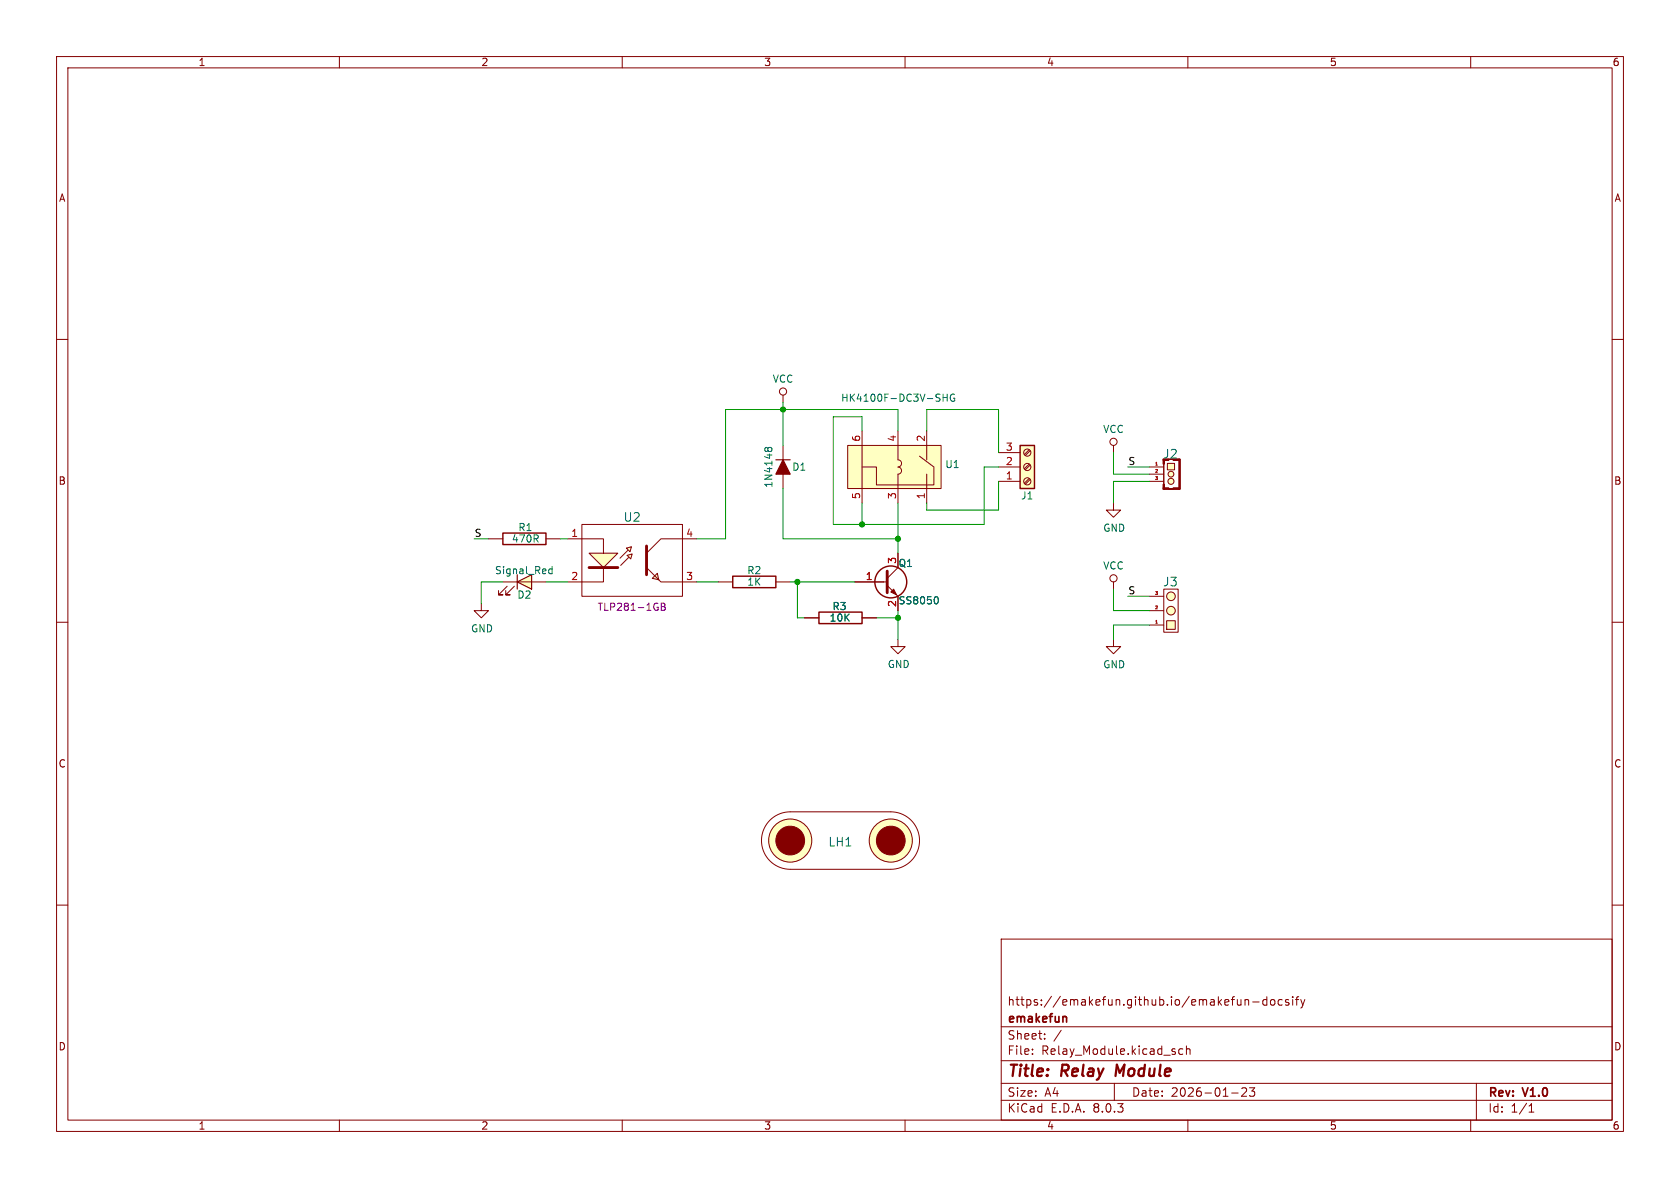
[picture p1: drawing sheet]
<svg xmlns="http://www.w3.org/2000/svg" width="297mm" height="210mm" viewBox="0 0 297 210" stroke-linecap="round" stroke-linejoin="round" font-family="sans-serif">
<g fill="none" stroke="#840000" stroke-width=".18">
<path d="M10 10h277v190h-277zM12 12h273v186h-273zM60 10v2M110 10v2M160 10v2M210 10v2M260 10v2M10 60h2M285 60h2M10 110h2M127 102.9h2.5M137.2 102.9h2.5"/>
<path d="M285 110h2M10 160h2M285 160h2M177 166h108v32h-108zM220.1 176.7v1M220.1 176.8l.2-.1 .4 .1v.9M221.5 177.1h1.1M224 176.8l-.5-.1-.3 .3v.4l.2 .2h.6M224 176.2v1.5M224.7 176.8l.2-.1 .4 .1 .1 .6-.2 .2-.3 .1-.2-.1zM226.7 176.8l-.5-.1-.2 .3v.4l.1 .2h.6M227.8 176.8l-.3-.1-.3 .2 .1 .2 .5 .2v.3h-.6"/>
<path d="M228.5 176.2v.1M228.5 176.7v1M229 176.7h.6M229.6 176.2l-.4 .2v1.3M230 176.7l.3 1M230.3 177.7l-.1 .4-.2 .1M230.7 176.7l-.4 1M60 198v2M110 198v2M160 198v2M177 194.5h108M177 191.5h108"/>
<path d="M177 187.5h108M177 181.5h108M182.5 186.3v.1M182.5 185.5v.1M184.7 183.6v.1M184.7 182.8v.1M187.6 182.1l-1.3 2M197 191.5v3M209.1 185.5l-.4-.1-.3 .3v.4l.1 .2h.6M209.7 185.5l.3-.1 .3 .1 .1 .9M209.7 184.9v1.5M210 198v2"/>
<path d="M217.7 193.2h1.2M219.5 192.4l.6-.1 .2 .1 .1 .3-.9 1.1h.9M220.9 192.3h.9l-.5 .6 .4 .1v.7l-.2 .1h-.4l-.2-.1M260 198v2M261 191.5v6.5M270.3 196.6h.9M270.3 195.5l.4-.4v1.5"/>
</g>
<path d="M197.5 188.2l-.3 2" fill="none" stroke="#840000" stroke-width=".4"/>
<path d="M188.3 179.7l.3 .2v.8" fill="none" stroke="#840000" stroke-width=".3"/>
<path d="M129.5 101.9h7.7v2h-7.7z" fill="none" stroke="#840000" stroke-width=".25"/>
<g fill="#ffffc2">
<path d="M110.7 96.9l.9-.3-.2 .9z"/>
<path d="M110.9 98.2l.9-.3-.3 .9z"/>
<path d="M115.3 102.2l.9-.9 .3 1.2z"/>
<path d="M104.1 97.8h5.1l-2.5 2.5z"/>
</g>
<g fill="none" stroke="#840000" stroke-width=".18">
<path d="M86.4 95.3h2.5M96.5 95.3h2.6M100.3 95.3h6.4v2.5M102.9 92.7h17.7v12.7h-17.7zM104.1 97.8h5.1l-2.5 2.5zM110.7 96.9l.9-.3-.2 .9zM110.9 98.2l.9-.3-.3 .9zM111 97.3l-1.4 1.4M111.1 98.6l-1.4 1.3M123.2 95.3h-6.4l-2.5 2.5M106.7 100.3v2.6h-6.4M114.3 100.3l2.5 2.6h6.4"/>
<path d="M115.3 102.2l.9-.9 .3 1.2z"/>
</g>
<path d="M114.3 96.5v5.1M104.1 100.3h5.1" fill="none" stroke="#840000" stroke-width=".51"/>
<path d="M116.9 106.6h.4l.3 .3-.3 .3 .3 .2v.3l-.2 .2h-.5zM116.9 107.2h.4" fill="none" stroke="#840084" stroke-width=".18"/>
<path d="M88.9 94.2h7.6v2.1h-7.6z" fill="none" stroke="#840000" stroke-width=".25"/>
<path d="M91.4 102.9l2.6-1.3v2.5z" fill="#ffffc2"/>
<path d="M137.2 81.3h2.5M91.4 102.9l2.6-1.3v2.5zM91.4 101.6v2.5" fill="none" stroke="#840000" stroke-width=".2"/>
<g fill="none" stroke="#840000" stroke-width=".18">
<path d="M138.4 69.9v1.2M138.4 78.7v7.7M196.8 78.7v1.3M158.7 97.8v2.5l-1.9 1.9M85.1 106.7v1.3h1.3l-1.3 1.2-1.3-1.2h1.3M88.9 102.9h7.6M89.7 103.6l-1.6 1.6h.8h-.8v-.8M90.9 103.6l-1.5 1.6h.8h-.8v-.8M142.2 109.2h2.6M151.1 102.9h5.7M152.4 109.2h2.5M156.8 103.5l1.9 1.9v2.6"/>
<path d="M158.7 113v1.3h1.3l-1.3 1.3-1.2-1.3h1.2M136.1 145a5.1 5.1 0 0 1 3.6-1.5h17.8a5.1 5.1 0 0 1 5.1 5.1 5.1 5.1 0 0 1-5.1 5.1h-17.8a5.1 5.1 0 0 1-4.7-3.2 5.1 5.1 0 0 1 1.1-5.5z"/>
<circle cx="138.4" cy="69.2" r=".63"/>
<circle cx="196.8" cy="78.1" r=".63"/>
<circle cx="139.7" cy="148.6" r="3.8"/>
<circle cx="157.5" cy="148.6" r="3.8"/>
</g>
<path d="M135.7 79.6v.1M135.7 79.3l-.2-.2-.2 .1-.1 .1 .1 .4M135.7 79.3l.3-.2 .3 .1 .2 .1-.1 .4M135.7 79.3v.3M135.7 79.6l.1 .1M97.1 101.3l.1 .1h.4M97.6 100.1v1.3M97.6 100.6h-.4l-.1 .1M165.6 105.5a.79 .79 0 0 1 0 1.3" fill="none" stroke="#006464" stroke-width=".18"/>
<g fill="none" stroke="#840000" stroke-width=".25">
<path d="M144.8 108.2h7.6v2h-7.6z"/>
<circle cx="157.5" cy="102.9" r="2.82"/>
</g>
<path d="M156.8 101v3.8" fill="none" stroke="#840000" stroke-width=".51"/>
<g fill="#840000" stroke="#840000" stroke-width=".18">
<path d="M157.5 104.6l.5-.5 .5 1.1z"/>
<circle cx="139.7" cy="148.6" r="2.54"/>
<circle cx="157.5" cy="148.6" r="2.54"/>
</g>
<path d="M138.4 81.3l1.3 2.5h-2.5z" fill="#840000" stroke="#840000" stroke-width=".2"/>
<g fill="#ffffc2" stroke="#ffffc2" stroke-width=".18">
<circle cx="139.7" cy="148.6" r="3.8"/>
<circle cx="157.5" cy="148.6" r="3.8"/>
</g>
<path d="M149.9 78.7h16.5v7.7h-16.5z" fill="#ffffc2"/>
<path d="M149.9 78.7h16.5v7.7h-16.5zM152.4 76.2v12.7M158.7 76.2v5.1a.63 .63 0 0 1 .7 .6 .63 .63 0 0 1-.7 .7 .64 .64 0 0 1 .7 .6 .64 .64 0 0 1-.7 .6v5.1M163.8 76.2v5.1M162.6 80.6l2.5 2v3.1h-10.2v-3.1h-2.5M163.8 83.8v5.1" fill="none" stroke="#840000" stroke-width=".18"/>
<path d="M166.7 69.7v1.2M166.7 70.3h.7M167.4 69.7v1.2M168.7 69.7a.59 .59 0 0 0-.7 .6 .59 .59 0 0 0 .7 .6l.1-.5h-.3" fill="none" stroke="#006464" stroke-width=".18"/>
<path d="M180.3 78.7h2.6v7.7h-2.6z" fill="#ffffc2"/>
<path d="M180.3 78.7h2.6v7.7h-2.6z" fill="none" stroke="#840000" stroke-width=".25"/>
<g fill="none" stroke="#840000" stroke-width=".18">
<path d="M181.9 79.5l-.8 .8M182.1 79.7l-.8 .8M176.5 85.1h3.8M176.5 82.6h3.8M176.5 80h3.8M181.9 82l-.8 .9M181.9 84.6l-.8 .8M182.1 82.2l-.8 .9M182.1 84.8l-.8 .8"/>
<circle cx="181.6" cy="82.5" r=".63"/>
<circle cx="181.6" cy="80" r=".63"/>
<circle cx="181.6" cy="85.1" r=".63"/>
</g>
<circle cx="207" cy="105.4" r=".76" fill="#ffffc2" stroke="#ffffc2" stroke-width=".18"/>
<path d="M206.2 109.7h1.6v1.6h-1.6z" fill="#ffffc2"/>
<circle cx="207" cy="107.9" r=".76" fill="#ffffc2" stroke="#ffffc2" stroke-width=".18"/>
<g fill="none" stroke="#840000" stroke-width=".18">
<path d="M196.8 88.9v1.3h1.3l-1.3 1.2-1.2-1.2h1.2M196.8 113v1.3h1.3l-1.3 1.3-1.2-1.3h1.2M196.8 102.9v1.2M203.2 110.5h2.5M203.2 108h2.5M203.2 105.4h2.5M205.7 104.1h2.6v7.7h-2.6zM206.2 109.7h1.6v1.6h-1.6z"/>
<circle cx="196.8" cy="102.2" r=".63"/>
<circle cx="207" cy="107.9" r=".76"/>
<circle cx="207" cy="105.4" r=".76"/>
</g>
<path d="M204.3 110.2h.3" fill="none" stroke="#a90000" stroke-width=".18"/>
<path d="M206.4 81.9h1.2v1.2h-1.2z" fill="#ffffc2"/>
<g fill="#ffffc2" stroke="#ffffc2" stroke-width=".18">
<circle cx="207" cy="85.1" r=".53"/>
<circle cx="207" cy="83.8" r=".51"/>
</g>
<g fill="none" stroke="#840000" stroke-width=".18">
<path d="M158.7 97.8v2.5M203.2 82.6h2.5M203.2 83.8h2.5M203.2 85.1h2.5M205.7 81.2h2.8v5.3h-2.8zM205.7 82v3.6M206.4 81.9h1.2v1.2h-1.2zM142.2 109.2h2.6M151.1 102.9h5.1M152.4 109.2h2.5M158.7 105.4v2.6"/>
<circle cx="207" cy="85.1" r=".53"/>
<circle cx="207" cy="83.8" r=".51"/>
</g>
<g fill="#840000" stroke="#840000" stroke-width=".18">
<path d="M208.4 81.2h.3v5.3h-.3z"/>
<path d="M207.4 86.2h1.1v.3h-1.1z"/>
<path d="M206.6 86.4l.8 .1z"/>
<path d="M207.4 81.2h1.1v.2h-1.1z"/>
<path d="M205.6 86.2h1v.3h-1z"/>
<path d="M205.6 85.6h.3v.9h-.3z"/>
<path d="M205.6 81.2h.3v.8h-.3z"/>
</g>
<path d="M204.3 82.2h.3" fill="none" stroke="#a90000" stroke-width=".18"/>
<g fill="none" stroke="#009600" stroke-width=".18">
<path d="M138.4 71.1v7.6M152.4 76.2v-2.5h-5.1v19h26.7v-10.1h2.5M158.7 76.2v-3.8h-30.4v22.9h-5.1M163.8 76.2v-3.8h12.7v7.6M83.8 95.3h2.6M99.1 95.3h1.2M138.4 86.4v8.9h20.3M152.4 88.9v3.8M158.7 88.9v8.9M176.5 85.1v5.1h-12.7v-1.3M196.8 80v3.8h6.4M199.4 82.6h3.8"/>
<path d="M203.2 85.1h-6.4v3.8M88.9 102.9h-3.8v3.8M96.5 102.9h3.8M123.2 102.9h3.8M139.7 102.9h11.4M141 102.9v6.3h1.2M154.9 109.2h3.8M158.7 108v5M196.8 104.1v3.9h6.4M199.4 105.4h3.8M203.2 110.5h-6.4v2.5"/>
</g>
<path d="M165.6 105.5a.79 .79 0 0 1 0 1.3" fill="none" stroke="#006464" stroke-width=".18"/>
<g fill="#009600" stroke="#009600" stroke-width=".18">
<circle cx="158.7" cy="109.2" r=".46"/>
<circle cx="141" cy="102.9" r=".46"/>
<circle cx="152.4" cy="92.7" r=".46"/>
<circle cx="138.4" cy="72.4" r=".46"/>
<circle cx="158.7" cy="95.3" r=".46"/>
</g>
<g font-size="2.8" fill="#840000">
<text x="178" y="190.9">Title:</text>
<text x="187.7" y="190.9">Relay</text>
<text x="198.1" y="190.9">Module</text>
</g>
<g font-size="2.1" fill="#006464">
<text x="205.5" y="81.3">J2</text>
<text x="110.2" y="92.4">U2</text>
<text x="205.5" y="103.9">J3</text>
<text x="146.4" y="149.8">LH1</text>
</g>
<g font-size="2.1" fill="#840000">
<text x="178" y="178">https://emakefun.github.io/emakefun-docsify</text>
<text x="178" y="184">Sheet:</text>
<text x="178" y="181.2">emakefun</text>
<text x="178" y="186.7">File:</text>
<text x="184.1" y="186.7">Relay_Module.kicad_sch</text>
<text x="178" y="196.9">KiCad</text>
<text x="178" y="194.1">Size:</text>
<text x="184.7" y="194.1">A4</text>
<text x="185.7" y="196.9">E.D.A.</text>
<text x="193.3" y="196.9">8.0.3</text>
<text x="200" y="194.1">Date:</text>
<text x="207" y="194.1">2026-01-23</text>
<text x="263" y="194.3">Rev:</text>
<text x="263" y="196.9">Id:</text>
<text x="267.1" y="196.9">1/1</text>
<text x="269.4" y="194.3">V1.0</text>
</g>
<g font-size="1.8" fill="#840000">
<text x="35" y="11.9">1</text>
<text x="85" y="11.9">2</text>
<text x="135" y="11.9">3</text>
<text x="185" y="11.9">4</text>
<text x="235" y="11.9">5</text>
<text x="285" y="11.9">6</text>
<text x="10.3" y="35.9">A</text>
<text x="285.3" y="35.9">A</text>
<text x="10.3" y="85.9">B</text>
<text x="285.3" y="85.9">B</text>
<text x="10.3" y="135.9">C</text>
<text x="285.3" y="135.9">C</text>
<text x="10.3" y="185.9">D</text>
<text x="285.3" y="185.9">D</text>
<text x="35" y="199.9">1</text>
<text x="85" y="199.9">2</text>
<text x="135" y="199.9">3</text>
<text x="185" y="199.9">4</text>
<text x="235" y="199.9">5</text>
<text x="285" y="199.9">6</text>
</g>
<g font-size="1.8" fill="#006464">
<text x="136.5" y="67.9">VCC</text>
<text x="148.6" y="71.2">HK4100F-DC3V-SHG</text>
<text x="194.9" y="76.7">VCC</text>
<text x="140" y="83.4">D1</text>
<text x="167" y="82.9">U1</text>
<text x="136.8" y="86.3" transform="rotate(-90 136.8 86.3)">1N4148</text>
<text x="180.4" y="88.5">J1</text>
<text x="91.5" y="94.1">R1</text>
<text x="194.9" y="94.2">GND</text>
<text x="87.4" y="101.7">Signal_Red</text>
<text x="90.4" y="96.1">470R</text>
<text x="132" y="101.7">R2</text>
<text x="158.8" y="100.4">Q1</text>
<text x="194.9" y="100.9">VCC</text>
<text x="91.4" y="106">D2</text>
<text x="132" y="103.7">1K</text>
<text x="158.8" y="107">SS8050</text>
<text x="83.2" y="112">GND</text>
<text x="146.6" y="110.1">10K</text>
<text x="147.1" y="108.1">R3</text>
<text x="156.8" y="118.3">GND</text>
<text x="194.9" y="118.3">GND</text>
</g>
<g font-size="1.8" fill="#a90000">
<text x="152.1" y="78.2" transform="rotate(-90 152.1 78.2)">6</text>
<text x="158.5" y="78.2" transform="rotate(-90 158.5 78.2)">4</text>
<text x="163.6" y="78.2" transform="rotate(-90 163.6 78.2)">2</text>
<text x="177.7" y="82.3">2</text>
<text x="177.7" y="79.8">3</text>
<text x="152.1" y="88.3" transform="rotate(-90 152.1 88.3)">5</text>
<text x="158.5" y="88.3" transform="rotate(-90 158.5 88.3)">3</text>
<text x="163.6" y="88.3" transform="rotate(-90 163.6 88.3)">1</text>
<text x="177.7" y="84.8">1</text>
<text x="100.9" y="95">1</text>
<text x="121.2" y="95">4</text>
<text x="158.5" y="99.8" transform="rotate(-90 158.5 99.8)">3</text>
<text x="100.9" y="102.6">2</text>
<text x="121.2" y="102.6">3</text>
<text x="153" y="102.6">1</text>
<text x="158.5" y="107.4" transform="rotate(-90 158.5 107.4)">2</text>
</g>
<g font-size="1.8" fill="#0f0f0f">
<text x="199.4" y="82.3">S</text>
<text x="83.8" y="95">S</text>
<text x="199.4" y="105.1">S</text>
</g>
<text font-size="1.8" fill="#840084" x="105.6" y="108.2">TLP281-1GB</text>
<g font-size=".7" fill="#a90000">
<text x="204.1" y="82.3">1</text>
<text x="204.1" y="83.6">2</text>
<text x="204.1" y="84.8">3</text>
<text x="204.1" y="107.7">2</text>
<text x="204.1" y="105.2">3</text>
<text x="204.1" y="110.2">1</text>
</g>
</svg>
